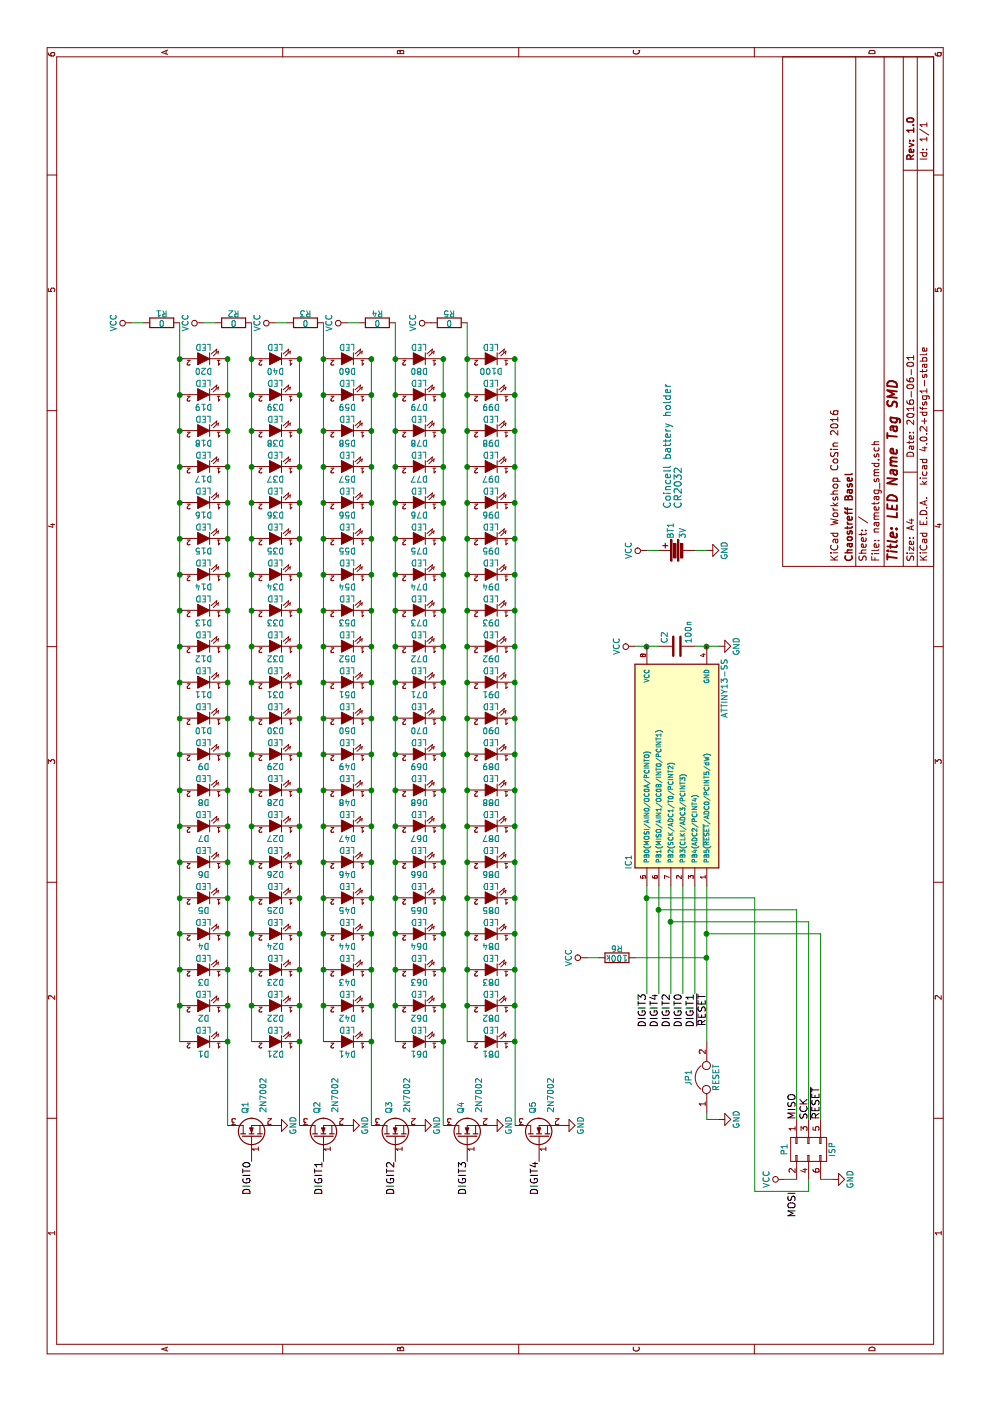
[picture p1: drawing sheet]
EESchema Schematic File Version 2
LIBS:power
LIBS:device
LIBS:transistors
LIBS:conn
LIBS:linear
LIBS:regul
LIBS:74xx
LIBS:cmos4000
LIBS:adc-dac
LIBS:memory
LIBS:xilinx
LIBS:microcontrollers
LIBS:dsp
LIBS:microchip
LIBS:analog_switches
LIBS:motorola
LIBS:texas
LIBS:intel
LIBS:audio
LIBS:interface
LIBS:digital-audio
LIBS:philips
LIBS:display
LIBS:cypress
LIBS:siliconi
LIBS:opto
LIBS:atmel
LIBS:contrib
LIBS:valves
LIBS:nametag_smd-cache
EELAYER 25 0
EELAYER END
$Descr A4 11693 8268
encoding utf-8
Sheet 1 1
Title "LED Name Tag SMD"
Date "2016-06-01"
Rev "1.0"
Comp "Chaostreff Basel"
Comment1 "KiCad Workshop CoSin 2016"
Comment2 ""
Comment3 ""
Comment4 ""
$EndDescr
$Comp
L Q_NMOS_GSD Q1
U 1 1
P 2200 2100
F 0 "Q1" H 2500 2150 50  0000 R CNN
F 1 "2N7002" H 2700 2000 50  0000 R CNN
F 2 "TO_SOT_Packages_SMD:SOT-23_Handsoldering" H 2400 2200 50  0001 C CNN
F 3 "" H 2200 2100 50  0000 C CNN
	1    2200 2100
	1    0    0    -1  
$EndComp
$Comp
L Battery BT1
U 1 1
P 7100 5650
F 0 "BT1" H 7200 5700 50  0000 L CNN
F 1 "3V" H 7200 5600 50  0000 L CNN
F 2 "nametag:CR2032" V 7100 5690 50  0001 C CNN
F 3 "" V 7100 5690 50  0000 C CNN
	1    7100 5650
	1    0    0    -1  
$EndComp
$Comp
L C C2
U 1 1
P 6300 5650
F 0 "C2" H 6325 5750 50  0000 L CNN
F 1 "100n" H 6325 5550 50  0000 L CNN
F 2 "Resistors_SMD:R_1206_HandSoldering" H 6338 5500 50  0001 C CNN
F 3 "" H 6300 5650 50  0000 C CNN
	1    6300 5650
	1    0    0    -1  
$EndComp
$Comp
L VCC #PWR01
U 1 1
P 6300 5300
F 0 "#PWR01" H 6300 5150 50  0001 C CNN
F 1 "VCC" H 6300 5450 50  0000 C CNN
F 2 "" H 6300 5300 50  0000 C CNN
F 3 "" H 6300 5300 50  0000 C CNN
	1    6300 5300
	1    0    0    -1  
$EndComp
$Comp
L GND #PWR02
U 1 1
P 6300 6000
F 0 "#PWR02" H 6300 5750 50  0001 C CNN
F 1 "GND" H 6300 5850 50  0000 C CNN
F 2 "" H 6300 6000 50  0000 C CNN
F 3 "" H 6300 6000 50  0000 C CNN
	1    6300 6000
	1    0    0    -1  
$EndComp
$Comp
L VCC #PWR03
U 1 1
P 7100 5400
F 0 "#PWR03" H 7100 5250 50  0001 C CNN
F 1 "VCC" H 7100 5550 50  0000 C CNN
F 2 "" H 7100 5400 50  0000 C CNN
F 3 "" H 7100 5400 50  0000 C CNN
	1    7100 5400
	1    0    0    -1  
$EndComp
$Comp
L GND #PWR04
U 1 1
P 7100 5900
F 0 "#PWR04" H 7100 5650 50  0001 C CNN
F 1 "GND" H 7100 5750 50  0000 C CNN
F 2 "" H 7100 5900 50  0000 C CNN
F 3 "" H 7100 5900 50  0000 C CNN
	1    7100 5900
	1    0    0    -1  
$EndComp
$Comp
L CONN_02X03 P1
U 1 1
P 2100 6750
F 0 "P1" H 2100 6950 50  0000 C CNN
F 1 "ISP" H 2100 6550 50  0000 C CNN
F 2 "Pin_Headers:Pin_Header_Straight_2x03" H 2100 5550 50  0001 C CNN
F 3 "" H 2100 5550 50  0000 C CNN
	1    2100 6750
	-1   0    0    -1  
$EndComp
Text Label 1750 6650 2    60   ~ 0
MOSI
Text Label 2350 6650 0    60   ~ 0
MISO
Text Label 2350 6750 0    60   ~ 0
SCK
Text Label 2350 6850 0    60   ~ 0
~RESET
Text Label 3400 5900 2    60   ~ 0
~RESET
$Comp
L R R6
U 1 1
P 3700 5150
F 0 "R6" V 3780 5150 50  0000 C CNN
F 1 "100k" V 3700 5150 50  0000 C CNN
F 2 "Resistors_SMD:R_0603_HandSoldering" V 3630 5150 50  0001 C CNN
F 3 "" H 3700 5150 50  0000 C CNN
	1    3700 5150
	1    0    0    -1  
$EndComp
$Comp
L VCC #PWR05
U 1 1
P 3700 4900
F 0 "#PWR05" H 3700 4750 50  0001 C CNN
F 1 "VCC" H 3700 5050 50  0000 C CNN
F 2 "" H 3700 4900 50  0000 C CNN
F 3 "" H 3700 4900 50  0000 C CNN
	1    3700 4900
	1    0    0    -1  
$EndComp
$Comp
L GND #PWR06
U 1 1
P 1850 6950
F 0 "#PWR06" H 1850 6700 50  0001 C CNN
F 1 "GND" H 1850 6800 50  0000 C CNN
F 2 "" H 1850 6950 50  0000 C CNN
F 3 "" H 1850 6950 50  0000 C CNN
	1    1850 6950
	-1   0    0    -1  
$EndComp
Text Label 3400 5700 2    60   ~ 0
DIGIT0
Text Label 3400 5800 2    60   ~ 0
DIGIT1
Text Label 3400 5600 2    60   ~ 0
DIGIT2
Text Label 3400 5400 2    60   ~ 0
DIGIT3
Text Label 3400 5500 2    60   ~ 0
DIGIT4
$Comp
L LED D1
U 1 1
P 3000 1700
F 0 "D1" H 3000 1800 50  0000 C CNN
F 1 "LED" H 3000 1600 50  0000 C CNN
F 2 "LEDs:LED_0805" H 3000 1700 50  0001 C CNN
F 3 "" H 3000 1700 50  0000 C CNN
	1    3000 1700
	0    -1   -1   0   
$EndComp
$Comp
L LED D2
U 1 1
P 3300 1700
F 0 "D2" H 3300 1800 50  0000 C CNN
F 1 "LED" H 3300 1600 50  0000 C CNN
F 2 "LEDs:LED_0805" H 3300 1700 50  0001 C CNN
F 3 "" H 3300 1700 50  0000 C CNN
	1    3300 1700
	0    -1   -1   0   
$EndComp
$Comp
L LED D3
U 1 1
P 3600 1700
F 0 "D3" H 3600 1800 50  0000 C CNN
F 1 "LED" H 3600 1600 50  0000 C CNN
F 2 "LEDs:LED_0805" H 3600 1700 50  0001 C CNN
F 3 "" H 3600 1700 50  0000 C CNN
	1    3600 1700
	0    -1   -1   0   
$EndComp
$Comp
L LED D4
U 1 1
P 3900 1700
F 0 "D4" H 3900 1800 50  0000 C CNN
F 1 "LED" H 3900 1600 50  0000 C CNN
F 2 "LEDs:LED_0805" H 3900 1700 50  0001 C CNN
F 3 "" H 3900 1700 50  0000 C CNN
	1    3900 1700
	0    -1   -1   0   
$EndComp
$Comp
L LED D5
U 1 1
P 4200 1700
F 0 "D5" H 4200 1800 50  0000 C CNN
F 1 "LED" H 4200 1600 50  0000 C CNN
F 2 "LEDs:LED_0805" H 4200 1700 50  0001 C CNN
F 3 "" H 4200 1700 50  0000 C CNN
	1    4200 1700
	0    -1   -1   0   
$EndComp
$Comp
L LED D6
U 1 1
P 4500 1700
F 0 "D6" H 4500 1800 50  0000 C CNN
F 1 "LED" H 4500 1600 50  0000 C CNN
F 2 "LEDs:LED_0805" H 4500 1700 50  0001 C CNN
F 3 "" H 4500 1700 50  0000 C CNN
	1    4500 1700
	0    -1   -1   0   
$EndComp
$Comp
L LED D7
U 1 1
P 4800 1700
F 0 "D7" H 4800 1800 50  0000 C CNN
F 1 "LED" H 4800 1600 50  0000 C CNN
F 2 "LEDs:LED_0805" H 4800 1700 50  0001 C CNN
F 3 "" H 4800 1700 50  0000 C CNN
	1    4800 1700
	0    -1   -1   0   
$EndComp
$Comp
L LED D8
U 1 1
P 5100 1700
F 0 "D8" H 5100 1800 50  0000 C CNN
F 1 "LED" H 5100 1600 50  0000 C CNN
F 2 "LEDs:LED_0805" H 5100 1700 50  0001 C CNN
F 3 "" H 5100 1700 50  0000 C CNN
	1    5100 1700
	0    -1   -1   0   
$EndComp
$Comp
L LED D9
U 1 1
P 5400 1700
F 0 "D9" H 5400 1800 50  0000 C CNN
F 1 "LED" H 5400 1600 50  0000 C CNN
F 2 "LEDs:LED_0805" H 5400 1700 50  0001 C CNN
F 3 "" H 5400 1700 50  0000 C CNN
	1    5400 1700
	0    -1   -1   0   
$EndComp
$Comp
L LED D10
U 1 1
P 5700 1700
F 0 "D10" H 5700 1800 50  0000 C CNN
F 1 "LED" H 5700 1600 50  0000 C CNN
F 2 "LEDs:LED_0805" H 5700 1700 50  0001 C CNN
F 3 "" H 5700 1700 50  0000 C CNN
	1    5700 1700
	0    -1   -1   0   
$EndComp
$Comp
L LED D11
U 1 1
P 6000 1700
F 0 "D11" H 6000 1800 50  0000 C CNN
F 1 "LED" H 6000 1600 50  0000 C CNN
F 2 "LEDs:LED_0805" H 6000 1700 50  0001 C CNN
F 3 "" H 6000 1700 50  0000 C CNN
	1    6000 1700
	0    -1   -1   0   
$EndComp
$Comp
L LED D12
U 1 1
P 6300 1700
F 0 "D12" H 6300 1800 50  0000 C CNN
F 1 "LED" H 6300 1600 50  0000 C CNN
F 2 "LEDs:LED_0805" H 6300 1700 50  0001 C CNN
F 3 "" H 6300 1700 50  0000 C CNN
	1    6300 1700
	0    -1   -1   0   
$EndComp
$Comp
L LED D13
U 1 1
P 6600 1700
F 0 "D13" H 6600 1800 50  0000 C CNN
F 1 "LED" H 6600 1600 50  0000 C CNN
F 2 "LEDs:LED_0805" H 6600 1700 50  0001 C CNN
F 3 "" H 6600 1700 50  0000 C CNN
	1    6600 1700
	0    -1   -1   0   
$EndComp
$Comp
L LED D14
U 1 1
P 6900 1700
F 0 "D14" H 6900 1800 50  0000 C CNN
F 1 "LED" H 6900 1600 50  0000 C CNN
F 2 "LEDs:LED_0805" H 6900 1700 50  0001 C CNN
F 3 "" H 6900 1700 50  0000 C CNN
	1    6900 1700
	0    -1   -1   0   
$EndComp
$Comp
L LED D15
U 1 1
P 7200 1700
F 0 "D15" H 7200 1800 50  0000 C CNN
F 1 "LED" H 7200 1600 50  0000 C CNN
F 2 "LEDs:LED_0805" H 7200 1700 50  0001 C CNN
F 3 "" H 7200 1700 50  0000 C CNN
	1    7200 1700
	0    -1   -1   0   
$EndComp
$Comp
L LED D16
U 1 1
P 7500 1700
F 0 "D16" H 7500 1800 50  0000 C CNN
F 1 "LED" H 7500 1600 50  0000 C CNN
F 2 "LEDs:LED_0805" H 7500 1700 50  0001 C CNN
F 3 "" H 7500 1700 50  0000 C CNN
	1    7500 1700
	0    -1   -1   0   
$EndComp
$Comp
L LED D17
U 1 1
P 7800 1700
F 0 "D17" H 7800 1800 50  0000 C CNN
F 1 "LED" H 7800 1600 50  0000 C CNN
F 2 "LEDs:LED_0805" H 7800 1700 50  0001 C CNN
F 3 "" H 7800 1700 50  0000 C CNN
	1    7800 1700
	0    -1   -1   0   
$EndComp
$Comp
L LED D18
U 1 1
P 8100 1700
F 0 "D18" H 8100 1800 50  0000 C CNN
F 1 "LED" H 8100 1600 50  0000 C CNN
F 2 "LEDs:LED_0805" H 8100 1700 50  0001 C CNN
F 3 "" H 8100 1700 50  0000 C CNN
	1    8100 1700
	0    -1   -1   0   
$EndComp
$Comp
L LED D19
U 1 1
P 8400 1700
F 0 "D19" H 8400 1800 50  0000 C CNN
F 1 "LED" H 8400 1600 50  0000 C CNN
F 2 "LEDs:LED_0805" H 8400 1700 50  0001 C CNN
F 3 "" H 8400 1700 50  0000 C CNN
	1    8400 1700
	0    -1   -1   0   
$EndComp
$Comp
L LED D20
U 1 1
P 8700 1700
F 0 "D20" H 8700 1800 50  0000 C CNN
F 1 "LED" H 8700 1600 50  0000 C CNN
F 2 "LEDs:LED_0805" H 8700 1700 50  0001 C CNN
F 3 "" H 8700 1700 50  0000 C CNN
	1    8700 1700
	0    -1   -1   0   
$EndComp
$Comp
L Q_NMOS_GSD Q2
U 1 1
P 2200 2700
F 0 "Q2" H 2500 2750 50  0000 R CNN
F 1 "2N7002" H 2700 2600 50  0000 R CNN
F 2 "TO_SOT_Packages_SMD:SOT-23_Handsoldering" H 2400 2800 50  0001 C CNN
F 3 "" H 2200 2700 50  0000 C CNN
	1    2200 2700
	1    0    0    -1  
$EndComp
$Comp
L Q_NMOS_GSD Q3
U 1 1
P 2200 3300
F 0 "Q3" H 2500 3350 50  0000 R CNN
F 1 "2N7002" H 2700 3200 50  0000 R CNN
F 2 "TO_SOT_Packages_SMD:SOT-23_Handsoldering" H 2400 3400 50  0001 C CNN
F 3 "" H 2200 3300 50  0000 C CNN
	1    2200 3300
	1    0    0    -1  
$EndComp
$Comp
L Q_NMOS_GSD Q4
U 1 1
P 2200 3900
F 0 "Q4" H 2500 3950 50  0000 R CNN
F 1 "2N7002" H 2700 3800 50  0000 R CNN
F 2 "TO_SOT_Packages_SMD:SOT-23_Handsoldering" H 2400 4000 50  0001 C CNN
F 3 "" H 2200 3900 50  0000 C CNN
	1    2200 3900
	1    0    0    -1  
$EndComp
$Comp
L Q_NMOS_GSD Q5
U 1 1
P 2200 4500
F 0 "Q5" H 2500 4550 50  0000 R CNN
F 1 "2N7002" H 2700 4400 50  0000 R CNN
F 2 "TO_SOT_Packages_SMD:SOT-23_Handsoldering" H 2400 4600 50  0001 C CNN
F 3 "" H 2200 4500 50  0000 C CNN
	1    2200 4500
	1    0    0    -1  
$EndComp
$Comp
L R R1
U 1 1
P 9000 1350
F 0 "R1" V 9080 1350 50  0000 C CNN
F 1 "0" V 9000 1350 50  0000 C CNN
F 2 "Resistors_SMD:R_0603_HandSoldering" V 8930 1350 50  0001 C CNN
F 3 "" H 9000 1350 50  0000 C CNN
	1    9000 1350
	1    0    0    -1  
$EndComp
$Comp
L VCC #PWR07
U 1 1
P 9000 1100
F 0 "#PWR07" H 9000 950 50  0001 C CNN
F 1 "VCC" H 9000 1250 50  0000 C CNN
F 2 "" H 9000 1100 50  0000 C CNN
F 3 "" H 9000 1100 50  0000 C CNN
	1    9000 1100
	1    0    0    -1  
$EndComp
$Comp
L LED D21
U 1 1
P 3000 2300
F 0 "D21" H 3000 2400 50  0000 C CNN
F 1 "LED" H 3000 2200 50  0000 C CNN
F 2 "LEDs:LED_0805" H 3000 2300 50  0001 C CNN
F 3 "" H 3000 2300 50  0000 C CNN
	1    3000 2300
	0    -1   -1   0   
$EndComp
$Comp
L LED D22
U 1 1
P 3300 2300
F 0 "D22" H 3300 2400 50  0000 C CNN
F 1 "LED" H 3300 2200 50  0000 C CNN
F 2 "LEDs:LED_0805" H 3300 2300 50  0001 C CNN
F 3 "" H 3300 2300 50  0000 C CNN
	1    3300 2300
	0    -1   -1   0   
$EndComp
$Comp
L LED D23
U 1 1
P 3600 2300
F 0 "D23" H 3600 2400 50  0000 C CNN
F 1 "LED" H 3600 2200 50  0000 C CNN
F 2 "LEDs:LED_0805" H 3600 2300 50  0001 C CNN
F 3 "" H 3600 2300 50  0000 C CNN
	1    3600 2300
	0    -1   -1   0   
$EndComp
$Comp
L LED D24
U 1 1
P 3900 2300
F 0 "D24" H 3900 2400 50  0000 C CNN
F 1 "LED" H 3900 2200 50  0000 C CNN
F 2 "LEDs:LED_0805" H 3900 2300 50  0001 C CNN
F 3 "" H 3900 2300 50  0000 C CNN
	1    3900 2300
	0    -1   -1   0   
$EndComp
$Comp
L LED D25
U 1 1
P 4200 2300
F 0 "D25" H 4200 2400 50  0000 C CNN
F 1 "LED" H 4200 2200 50  0000 C CNN
F 2 "LEDs:LED_0805" H 4200 2300 50  0001 C CNN
F 3 "" H 4200 2300 50  0000 C CNN
	1    4200 2300
	0    -1   -1   0   
$EndComp
$Comp
L LED D26
U 1 1
P 4500 2300
F 0 "D26" H 4500 2400 50  0000 C CNN
F 1 "LED" H 4500 2200 50  0000 C CNN
F 2 "LEDs:LED_0805" H 4500 2300 50  0001 C CNN
F 3 "" H 4500 2300 50  0000 C CNN
	1    4500 2300
	0    -1   -1   0   
$EndComp
$Comp
L LED D27
U 1 1
P 4800 2300
F 0 "D27" H 4800 2400 50  0000 C CNN
F 1 "LED" H 4800 2200 50  0000 C CNN
F 2 "LEDs:LED_0805" H 4800 2300 50  0001 C CNN
F 3 "" H 4800 2300 50  0000 C CNN
	1    4800 2300
	0    -1   -1   0   
$EndComp
$Comp
L LED D28
U 1 1
P 5100 2300
F 0 "D28" H 5100 2400 50  0000 C CNN
F 1 "LED" H 5100 2200 50  0000 C CNN
F 2 "LEDs:LED_0805" H 5100 2300 50  0001 C CNN
F 3 "" H 5100 2300 50  0000 C CNN
	1    5100 2300
	0    -1   -1   0   
$EndComp
$Comp
L LED D29
U 1 1
P 5400 2300
F 0 "D29" H 5400 2400 50  0000 C CNN
F 1 "LED" H 5400 2200 50  0000 C CNN
F 2 "LEDs:LED_0805" H 5400 2300 50  0001 C CNN
F 3 "" H 5400 2300 50  0000 C CNN
	1    5400 2300
	0    -1   -1   0   
$EndComp
$Comp
L LED D30
U 1 1
P 5700 2300
F 0 "D30" H 5700 2400 50  0000 C CNN
F 1 "LED" H 5700 2200 50  0000 C CNN
F 2 "LEDs:LED_0805" H 5700 2300 50  0001 C CNN
F 3 "" H 5700 2300 50  0000 C CNN
	1    5700 2300
	0    -1   -1   0   
$EndComp
$Comp
L LED D31
U 1 1
P 6000 2300
F 0 "D31" H 6000 2400 50  0000 C CNN
F 1 "LED" H 6000 2200 50  0000 C CNN
F 2 "LEDs:LED_0805" H 6000 2300 50  0001 C CNN
F 3 "" H 6000 2300 50  0000 C CNN
	1    6000 2300
	0    -1   -1   0   
$EndComp
$Comp
L LED D32
U 1 1
P 6300 2300
F 0 "D32" H 6300 2400 50  0000 C CNN
F 1 "LED" H 6300 2200 50  0000 C CNN
F 2 "LEDs:LED_0805" H 6300 2300 50  0001 C CNN
F 3 "" H 6300 2300 50  0000 C CNN
	1    6300 2300
	0    -1   -1   0   
$EndComp
$Comp
L LED D33
U 1 1
P 6600 2300
F 0 "D33" H 6600 2400 50  0000 C CNN
F 1 "LED" H 6600 2200 50  0000 C CNN
F 2 "LEDs:LED_0805" H 6600 2300 50  0001 C CNN
F 3 "" H 6600 2300 50  0000 C CNN
	1    6600 2300
	0    -1   -1   0   
$EndComp
$Comp
L LED D34
U 1 1
P 6900 2300
F 0 "D34" H 6900 2400 50  0000 C CNN
F 1 "LED" H 6900 2200 50  0000 C CNN
F 2 "LEDs:LED_0805" H 6900 2300 50  0001 C CNN
F 3 "" H 6900 2300 50  0000 C CNN
	1    6900 2300
	0    -1   -1   0   
$EndComp
$Comp
L LED D35
U 1 1
P 7200 2300
F 0 "D35" H 7200 2400 50  0000 C CNN
F 1 "LED" H 7200 2200 50  0000 C CNN
F 2 "LEDs:LED_0805" H 7200 2300 50  0001 C CNN
F 3 "" H 7200 2300 50  0000 C CNN
	1    7200 2300
	0    -1   -1   0   
$EndComp
$Comp
L LED D36
U 1 1
P 7500 2300
F 0 "D36" H 7500 2400 50  0000 C CNN
F 1 "LED" H 7500 2200 50  0000 C CNN
F 2 "LEDs:LED_0805" H 7500 2300 50  0001 C CNN
F 3 "" H 7500 2300 50  0000 C CNN
	1    7500 2300
	0    -1   -1   0   
$EndComp
$Comp
L LED D37
U 1 1
P 7800 2300
F 0 "D37" H 7800 2400 50  0000 C CNN
F 1 "LED" H 7800 2200 50  0000 C CNN
F 2 "LEDs:LED_0805" H 7800 2300 50  0001 C CNN
F 3 "" H 7800 2300 50  0000 C CNN
	1    7800 2300
	0    -1   -1   0   
$EndComp
$Comp
L LED D38
U 1 1
P 8100 2300
F 0 "D38" H 8100 2400 50  0000 C CNN
F 1 "LED" H 8100 2200 50  0000 C CNN
F 2 "LEDs:LED_0805" H 8100 2300 50  0001 C CNN
F 3 "" H 8100 2300 50  0000 C CNN
	1    8100 2300
	0    -1   -1   0   
$EndComp
$Comp
L LED D39
U 1 1
P 8400 2300
F 0 "D39" H 8400 2400 50  0000 C CNN
F 1 "LED" H 8400 2200 50  0000 C CNN
F 2 "LEDs:LED_0805" H 8400 2300 50  0001 C CNN
F 3 "" H 8400 2300 50  0000 C CNN
	1    8400 2300
	0    -1   -1   0   
$EndComp
$Comp
L LED D40
U 1 1
P 8700 2300
F 0 "D40" H 8700 2400 50  0000 C CNN
F 1 "LED" H 8700 2200 50  0000 C CNN
F 2 "LEDs:LED_0805" H 8700 2300 50  0001 C CNN
F 3 "" H 8700 2300 50  0000 C CNN
	1    8700 2300
	0    -1   -1   0   
$EndComp
$Comp
L R R2
U 1 1
P 9000 1950
F 0 "R2" V 9080 1950 50  0000 C CNN
F 1 "0" V 9000 1950 50  0000 C CNN
F 2 "Resistors_SMD:R_0603_HandSoldering" V 8930 1950 50  0001 C CNN
F 3 "" H 9000 1950 50  0000 C CNN
	1    9000 1950
	1    0    0    -1  
$EndComp
$Comp
L VCC #PWR08
U 1 1
P 9000 1700
F 0 "#PWR08" H 9000 1550 50  0001 C CNN
F 1 "VCC" H 9000 1850 50  0000 C CNN
F 2 "" H 9000 1700 50  0000 C CNN
F 3 "" H 9000 1700 50  0000 C CNN
	1    9000 1700
	1    0    0    -1  
$EndComp
$Comp
L LED D41
U 1 1
P 3000 2900
F 0 "D41" H 3000 3000 50  0000 C CNN
F 1 "LED" H 3000 2800 50  0000 C CNN
F 2 "LEDs:LED_0805" H 3000 2900 50  0001 C CNN
F 3 "" H 3000 2900 50  0000 C CNN
	1    3000 2900
	0    -1   -1   0   
$EndComp
$Comp
L LED D42
U 1 1
P 3300 2900
F 0 "D42" H 3300 3000 50  0000 C CNN
F 1 "LED" H 3300 2800 50  0000 C CNN
F 2 "LEDs:LED_0805" H 3300 2900 50  0001 C CNN
F 3 "" H 3300 2900 50  0000 C CNN
	1    3300 2900
	0    -1   -1   0   
$EndComp
$Comp
L LED D43
U 1 1
P 3600 2900
F 0 "D43" H 3600 3000 50  0000 C CNN
F 1 "LED" H 3600 2800 50  0000 C CNN
F 2 "LEDs:LED_0805" H 3600 2900 50  0001 C CNN
F 3 "" H 3600 2900 50  0000 C CNN
	1    3600 2900
	0    -1   -1   0   
$EndComp
$Comp
L LED D44
U 1 1
P 3900 2900
F 0 "D44" H 3900 3000 50  0000 C CNN
F 1 "LED" H 3900 2800 50  0000 C CNN
F 2 "LEDs:LED_0805" H 3900 2900 50  0001 C CNN
F 3 "" H 3900 2900 50  0000 C CNN
	1    3900 2900
	0    -1   -1   0   
$EndComp
$Comp
L LED D45
U 1 1
P 4200 2900
F 0 "D45" H 4200 3000 50  0000 C CNN
F 1 "LED" H 4200 2800 50  0000 C CNN
F 2 "LEDs:LED_0805" H 4200 2900 50  0001 C CNN
F 3 "" H 4200 2900 50  0000 C CNN
	1    4200 2900
	0    -1   -1   0   
$EndComp
$Comp
L LED D46
U 1 1
P 4500 2900
F 0 "D46" H 4500 3000 50  0000 C CNN
F 1 "LED" H 4500 2800 50  0000 C CNN
F 2 "LEDs:LED_0805" H 4500 2900 50  0001 C CNN
F 3 "" H 4500 2900 50  0000 C CNN
	1    4500 2900
	0    -1   -1   0   
$EndComp
$Comp
L LED D47
U 1 1
P 4800 2900
F 0 "D47" H 4800 3000 50  0000 C CNN
F 1 "LED" H 4800 2800 50  0000 C CNN
F 2 "LEDs:LED_0805" H 4800 2900 50  0001 C CNN
F 3 "" H 4800 2900 50  0000 C CNN
	1    4800 2900
	0    -1   -1   0   
$EndComp
$Comp
L LED D48
U 1 1
P 5100 2900
F 0 "D48" H 5100 3000 50  0000 C CNN
F 1 "LED" H 5100 2800 50  0000 C CNN
F 2 "LEDs:LED_0805" H 5100 2900 50  0001 C CNN
F 3 "" H 5100 2900 50  0000 C CNN
	1    5100 2900
	0    -1   -1   0   
$EndComp
$Comp
L LED D49
U 1 1
P 5400 2900
F 0 "D49" H 5400 3000 50  0000 C CNN
F 1 "LED" H 5400 2800 50  0000 C CNN
F 2 "LEDs:LED_0805" H 5400 2900 50  0001 C CNN
F 3 "" H 5400 2900 50  0000 C CNN
	1    5400 2900
	0    -1   -1   0   
$EndComp
$Comp
L LED D50
U 1 1
P 5700 2900
F 0 "D50" H 5700 3000 50  0000 C CNN
F 1 "LED" H 5700 2800 50  0000 C CNN
F 2 "LEDs:LED_0805" H 5700 2900 50  0001 C CNN
F 3 "" H 5700 2900 50  0000 C CNN
	1    5700 2900
	0    -1   -1   0   
$EndComp
$Comp
L LED D51
U 1 1
P 6000 2900
F 0 "D51" H 6000 3000 50  0000 C CNN
F 1 "LED" H 6000 2800 50  0000 C CNN
F 2 "LEDs:LED_0805" H 6000 2900 50  0001 C CNN
F 3 "" H 6000 2900 50  0000 C CNN
	1    6000 2900
	0    -1   -1   0   
$EndComp
$Comp
L LED D52
U 1 1
P 6300 2900
F 0 "D52" H 6300 3000 50  0000 C CNN
F 1 "LED" H 6300 2800 50  0000 C CNN
F 2 "LEDs:LED_0805" H 6300 2900 50  0001 C CNN
F 3 "" H 6300 2900 50  0000 C CNN
	1    6300 2900
	0    -1   -1   0   
$EndComp
$Comp
L LED D53
U 1 1
P 6600 2900
F 0 "D53" H 6600 3000 50  0000 C CNN
F 1 "LED" H 6600 2800 50  0000 C CNN
F 2 "LEDs:LED_0805" H 6600 2900 50  0001 C CNN
F 3 "" H 6600 2900 50  0000 C CNN
	1    6600 2900
	0    -1   -1   0   
$EndComp
$Comp
L LED D54
U 1 1
P 6900 2900
F 0 "D54" H 6900 3000 50  0000 C CNN
F 1 "LED" H 6900 2800 50  0000 C CNN
F 2 "LEDs:LED_0805" H 6900 2900 50  0001 C CNN
F 3 "" H 6900 2900 50  0000 C CNN
	1    6900 2900
	0    -1   -1   0   
$EndComp
$Comp
L LED D55
U 1 1
P 7200 2900
F 0 "D55" H 7200 3000 50  0000 C CNN
F 1 "LED" H 7200 2800 50  0000 C CNN
F 2 "LEDs:LED_0805" H 7200 2900 50  0001 C CNN
F 3 "" H 7200 2900 50  0000 C CNN
	1    7200 2900
	0    -1   -1   0   
$EndComp
$Comp
L LED D56
U 1 1
P 7500 2900
F 0 "D56" H 7500 3000 50  0000 C CNN
F 1 "LED" H 7500 2800 50  0000 C CNN
F 2 "LEDs:LED_0805" H 7500 2900 50  0001 C CNN
F 3 "" H 7500 2900 50  0000 C CNN
	1    7500 2900
	0    -1   -1   0   
$EndComp
$Comp
L LED D57
U 1 1
P 7800 2900
F 0 "D57" H 7800 3000 50  0000 C CNN
F 1 "LED" H 7800 2800 50  0000 C CNN
F 2 "LEDs:LED_0805" H 7800 2900 50  0001 C CNN
F 3 "" H 7800 2900 50  0000 C CNN
	1    7800 2900
	0    -1   -1   0   
$EndComp
$Comp
L LED D58
U 1 1
P 8100 2900
F 0 "D58" H 8100 3000 50  0000 C CNN
F 1 "LED" H 8100 2800 50  0000 C CNN
F 2 "LEDs:LED_0805" H 8100 2900 50  0001 C CNN
F 3 "" H 8100 2900 50  0000 C CNN
	1    8100 2900
	0    -1   -1   0   
$EndComp
$Comp
L LED D59
U 1 1
P 8400 2900
F 0 "D59" H 8400 3000 50  0000 C CNN
F 1 "LED" H 8400 2800 50  0000 C CNN
F 2 "LEDs:LED_0805" H 8400 2900 50  0001 C CNN
F 3 "" H 8400 2900 50  0000 C CNN
	1    8400 2900
	0    -1   -1   0   
$EndComp
$Comp
L LED D60
U 1 1
P 8700 2900
F 0 "D60" H 8700 3000 50  0000 C CNN
F 1 "LED" H 8700 2800 50  0000 C CNN
F 2 "LEDs:LED_0805" H 8700 2900 50  0001 C CNN
F 3 "" H 8700 2900 50  0000 C CNN
	1    8700 2900
	0    -1   -1   0   
$EndComp
$Comp
L R R3
U 1 1
P 9000 2550
F 0 "R3" V 9080 2550 50  0000 C CNN
F 1 "0" V 9000 2550 50  0000 C CNN
F 2 "Resistors_SMD:R_0603_HandSoldering" V 8930 2550 50  0001 C CNN
F 3 "" H 9000 2550 50  0000 C CNN
	1    9000 2550
	1    0    0    -1  
$EndComp
$Comp
L VCC #PWR09
U 1 1
P 9000 2300
F 0 "#PWR09" H 9000 2150 50  0001 C CNN
F 1 "VCC" H 9000 2450 50  0000 C CNN
F 2 "" H 9000 2300 50  0000 C CNN
F 3 "" H 9000 2300 50  0000 C CNN
	1    9000 2300
	1    0    0    -1  
$EndComp
$Comp
L LED D61
U 1 1
P 3000 3500
F 0 "D61" H 3000 3600 50  0000 C CNN
F 1 "LED" H 3000 3400 50  0000 C CNN
F 2 "LEDs:LED_0805" H 3000 3500 50  0001 C CNN
F 3 "" H 3000 3500 50  0000 C CNN
	1    3000 3500
	0    -1   -1   0   
$EndComp
$Comp
L LED D62
U 1 1
P 3300 3500
F 0 "D62" H 3300 3600 50  0000 C CNN
F 1 "LED" H 3300 3400 50  0000 C CNN
F 2 "LEDs:LED_0805" H 3300 3500 50  0001 C CNN
F 3 "" H 3300 3500 50  0000 C CNN
	1    3300 3500
	0    -1   -1   0   
$EndComp
$Comp
L LED D63
U 1 1
P 3600 3500
F 0 "D63" H 3600 3600 50  0000 C CNN
F 1 "LED" H 3600 3400 50  0000 C CNN
F 2 "LEDs:LED_0805" H 3600 3500 50  0001 C CNN
F 3 "" H 3600 3500 50  0000 C CNN
	1    3600 3500
	0    -1   -1   0   
$EndComp
$Comp
L LED D64
U 1 1
P 3900 3500
F 0 "D64" H 3900 3600 50  0000 C CNN
F 1 "LED" H 3900 3400 50  0000 C CNN
F 2 "LEDs:LED_0805" H 3900 3500 50  0001 C CNN
F 3 "" H 3900 3500 50  0000 C CNN
	1    3900 3500
	0    -1   -1   0   
$EndComp
$Comp
L LED D65
U 1 1
P 4200 3500
F 0 "D65" H 4200 3600 50  0000 C CNN
F 1 "LED" H 4200 3400 50  0000 C CNN
F 2 "LEDs:LED_0805" H 4200 3500 50  0001 C CNN
F 3 "" H 4200 3500 50  0000 C CNN
	1    4200 3500
	0    -1   -1   0   
$EndComp
$Comp
L LED D66
U 1 1
P 4500 3500
F 0 "D66" H 4500 3600 50  0000 C CNN
F 1 "LED" H 4500 3400 50  0000 C CNN
F 2 "LEDs:LED_0805" H 4500 3500 50  0001 C CNN
F 3 "" H 4500 3500 50  0000 C CNN
	1    4500 3500
	0    -1   -1   0   
$EndComp
$Comp
L LED D67
U 1 1
P 4800 3500
F 0 "D67" H 4800 3600 50  0000 C CNN
F 1 "LED" H 4800 3400 50  0000 C CNN
F 2 "LEDs:LED_0805" H 4800 3500 50  0001 C CNN
F 3 "" H 4800 3500 50  0000 C CNN
	1    4800 3500
	0    -1   -1   0   
$EndComp
$Comp
L LED D68
U 1 1
P 5100 3500
F 0 "D68" H 5100 3600 50  0000 C CNN
F 1 "LED" H 5100 3400 50  0000 C CNN
F 2 "LEDs:LED_0805" H 5100 3500 50  0001 C CNN
F 3 "" H 5100 3500 50  0000 C CNN
	1    5100 3500
	0    -1   -1   0   
$EndComp
$Comp
L LED D69
U 1 1
P 5400 3500
F 0 "D69" H 5400 3600 50  0000 C CNN
F 1 "LED" H 5400 3400 50  0000 C CNN
F 2 "LEDs:LED_0805" H 5400 3500 50  0001 C CNN
F 3 "" H 5400 3500 50  0000 C CNN
	1    5400 3500
	0    -1   -1   0   
$EndComp
$Comp
L LED D70
U 1 1
P 5700 3500
F 0 "D70" H 5700 3600 50  0000 C CNN
F 1 "LED" H 5700 3400 50  0000 C CNN
F 2 "LEDs:LED_0805" H 5700 3500 50  0001 C CNN
F 3 "" H 5700 3500 50  0000 C CNN
	1    5700 3500
	0    -1   -1   0   
$EndComp
$Comp
L LED D71
U 1 1
P 6000 3500
F 0 "D71" H 6000 3600 50  0000 C CNN
F 1 "LED" H 6000 3400 50  0000 C CNN
F 2 "LEDs:LED_0805" H 6000 3500 50  0001 C CNN
F 3 "" H 6000 3500 50  0000 C CNN
	1    6000 3500
	0    -1   -1   0   
$EndComp
$Comp
L LED D72
U 1 1
P 6300 3500
F 0 "D72" H 6300 3600 50  0000 C CNN
F 1 "LED" H 6300 3400 50  0000 C CNN
F 2 "LEDs:LED_0805" H 6300 3500 50  0001 C CNN
F 3 "" H 6300 3500 50  0000 C CNN
	1    6300 3500
	0    -1   -1   0   
$EndComp
$Comp
L LED D73
U 1 1
P 6600 3500
F 0 "D73" H 6600 3600 50  0000 C CNN
F 1 "LED" H 6600 3400 50  0000 C CNN
F 2 "LEDs:LED_0805" H 6600 3500 50  0001 C CNN
F 3 "" H 6600 3500 50  0000 C CNN
	1    6600 3500
	0    -1   -1   0   
$EndComp
$Comp
L LED D74
U 1 1
P 6900 3500
F 0 "D74" H 6900 3600 50  0000 C CNN
F 1 "LED" H 6900 3400 50  0000 C CNN
F 2 "LEDs:LED_0805" H 6900 3500 50  0001 C CNN
F 3 "" H 6900 3500 50  0000 C CNN
	1    6900 3500
	0    -1   -1   0   
$EndComp
$Comp
L LED D75
U 1 1
P 7200 3500
F 0 "D75" H 7200 3600 50  0000 C CNN
F 1 "LED" H 7200 3400 50  0000 C CNN
F 2 "LEDs:LED_0805" H 7200 3500 50  0001 C CNN
F 3 "" H 7200 3500 50  0000 C CNN
	1    7200 3500
	0    -1   -1   0   
$EndComp
$Comp
L LED D76
U 1 1
P 7500 3500
F 0 "D76" H 7500 3600 50  0000 C CNN
F 1 "LED" H 7500 3400 50  0000 C CNN
F 2 "LEDs:LED_0805" H 7500 3500 50  0001 C CNN
F 3 "" H 7500 3500 50  0000 C CNN
	1    7500 3500
	0    -1   -1   0   
$EndComp
$Comp
L LED D77
U 1 1
P 7800 3500
F 0 "D77" H 7800 3600 50  0000 C CNN
F 1 "LED" H 7800 3400 50  0000 C CNN
F 2 "LEDs:LED_0805" H 7800 3500 50  0001 C CNN
F 3 "" H 7800 3500 50  0000 C CNN
	1    7800 3500
	0    -1   -1   0   
$EndComp
$Comp
L LED D78
U 1 1
P 8100 3500
F 0 "D78" H 8100 3600 50  0000 C CNN
F 1 "LED" H 8100 3400 50  0000 C CNN
F 2 "LEDs:LED_0805" H 8100 3500 50  0001 C CNN
F 3 "" H 8100 3500 50  0000 C CNN
	1    8100 3500
	0    -1   -1   0   
$EndComp
$Comp
L LED D79
U 1 1
P 8400 3500
F 0 "D79" H 8400 3600 50  0000 C CNN
F 1 "LED" H 8400 3400 50  0000 C CNN
F 2 "LEDs:LED_0805" H 8400 3500 50  0001 C CNN
F 3 "" H 8400 3500 50  0000 C CNN
	1    8400 3500
	0    -1   -1   0   
$EndComp
$Comp
L LED D80
U 1 1
P 8700 3500
F 0 "D80" H 8700 3600 50  0000 C CNN
F 1 "LED" H 8700 3400 50  0000 C CNN
F 2 "LEDs:LED_0805" H 8700 3500 50  0001 C CNN
F 3 "" H 8700 3500 50  0000 C CNN
	1    8700 3500
	0    -1   -1   0   
$EndComp
$Comp
L R R4
U 1 1
P 9000 3150
F 0 "R4" V 9080 3150 50  0000 C CNN
F 1 "0" V 9000 3150 50  0000 C CNN
F 2 "Resistors_SMD:R_0603_HandSoldering" V 8930 3150 50  0001 C CNN
F 3 "" H 9000 3150 50  0000 C CNN
	1    9000 3150
	1    0    0    -1  
$EndComp
$Comp
L VCC #PWR010
U 1 1
P 9000 2900
F 0 "#PWR010" H 9000 2750 50  0001 C CNN
F 1 "VCC" H 9000 3050 50  0000 C CNN
F 2 "" H 9000 2900 50  0000 C CNN
F 3 "" H 9000 2900 50  0000 C CNN
	1    9000 2900
	1    0    0    -1  
$EndComp
$Comp
L LED D81
U 1 1
P 3000 4100
F 0 "D81" H 3000 4200 50  0000 C CNN
F 1 "LED" H 3000 4000 50  0000 C CNN
F 2 "LEDs:LED_0805" H 3000 4100 50  0001 C CNN
F 3 "" H 3000 4100 50  0000 C CNN
	1    3000 4100
	0    -1   -1   0   
$EndComp
$Comp
L LED D82
U 1 1
P 3300 4100
F 0 "D82" H 3300 4200 50  0000 C CNN
F 1 "LED" H 3300 4000 50  0000 C CNN
F 2 "LEDs:LED_0805" H 3300 4100 50  0001 C CNN
F 3 "" H 3300 4100 50  0000 C CNN
	1    3300 4100
	0    -1   -1   0   
$EndComp
$Comp
L LED D83
U 1 1
P 3600 4100
F 0 "D83" H 3600 4200 50  0000 C CNN
F 1 "LED" H 3600 4000 50  0000 C CNN
F 2 "LEDs:LED_0805" H 3600 4100 50  0001 C CNN
F 3 "" H 3600 4100 50  0000 C CNN
	1    3600 4100
	0    -1   -1   0   
$EndComp
$Comp
L LED D84
U 1 1
P 3900 4100
F 0 "D84" H 3900 4200 50  0000 C CNN
F 1 "LED" H 3900 4000 50  0000 C CNN
F 2 "LEDs:LED_0805" H 3900 4100 50  0001 C CNN
F 3 "" H 3900 4100 50  0000 C CNN
	1    3900 4100
	0    -1   -1   0   
$EndComp
$Comp
L LED D85
U 1 1
P 4200 4100
F 0 "D85" H 4200 4200 50  0000 C CNN
F 1 "LED" H 4200 4000 50  0000 C CNN
F 2 "LEDs:LED_0805" H 4200 4100 50  0001 C CNN
F 3 "" H 4200 4100 50  0000 C CNN
	1    4200 4100
	0    -1   -1   0   
$EndComp
$Comp
L LED D86
U 1 1
P 4500 4100
F 0 "D86" H 4500 4200 50  0000 C CNN
F 1 "LED" H 4500 4000 50  0000 C CNN
F 2 "LEDs:LED_0805" H 4500 4100 50  0001 C CNN
F 3 "" H 4500 4100 50  0000 C CNN
	1    4500 4100
	0    -1   -1   0   
$EndComp
$Comp
L LED D87
U 1 1
P 4800 4100
F 0 "D87" H 4800 4200 50  0000 C CNN
F 1 "LED" H 4800 4000 50  0000 C CNN
F 2 "LEDs:LED_0805" H 4800 4100 50  0001 C CNN
F 3 "" H 4800 4100 50  0000 C CNN
	1    4800 4100
	0    -1   -1   0   
$EndComp
$Comp
L LED D88
U 1 1
P 5100 4100
F 0 "D88" H 5100 4200 50  0000 C CNN
F 1 "LED" H 5100 4000 50  0000 C CNN
F 2 "LEDs:LED_0805" H 5100 4100 50  0001 C CNN
F 3 "" H 5100 4100 50  0000 C CNN
	1    5100 4100
	0    -1   -1   0   
$EndComp
$Comp
L LED D89
U 1 1
P 5400 4100
F 0 "D89" H 5400 4200 50  0000 C CNN
F 1 "LED" H 5400 4000 50  0000 C CNN
F 2 "LEDs:LED_0805" H 5400 4100 50  0001 C CNN
F 3 "" H 5400 4100 50  0000 C CNN
	1    5400 4100
	0    -1   -1   0   
$EndComp
$Comp
L LED D90
U 1 1
P 5700 4100
F 0 "D90" H 5700 4200 50  0000 C CNN
F 1 "LED" H 5700 4000 50  0000 C CNN
F 2 "LEDs:LED_0805" H 5700 4100 50  0001 C CNN
F 3 "" H 5700 4100 50  0000 C CNN
	1    5700 4100
	0    -1   -1   0   
$EndComp
$Comp
L LED D91
U 1 1
P 6000 4100
F 0 "D91" H 6000 4200 50  0000 C CNN
F 1 "LED" H 6000 4000 50  0000 C CNN
F 2 "LEDs:LED_0805" H 6000 4100 50  0001 C CNN
F 3 "" H 6000 4100 50  0000 C CNN
	1    6000 4100
	0    -1   -1   0   
$EndComp
$Comp
L LED D92
U 1 1
P 6300 4100
F 0 "D92" H 6300 4200 50  0000 C CNN
F 1 "LED" H 6300 4000 50  0000 C CNN
F 2 "LEDs:LED_0805" H 6300 4100 50  0001 C CNN
F 3 "" H 6300 4100 50  0000 C CNN
	1    6300 4100
	0    -1   -1   0   
$EndComp
$Comp
L LED D93
U 1 1
P 6600 4100
F 0 "D93" H 6600 4200 50  0000 C CNN
F 1 "LED" H 6600 4000 50  0000 C CNN
F 2 "LEDs:LED_0805" H 6600 4100 50  0001 C CNN
F 3 "" H 6600 4100 50  0000 C CNN
	1    6600 4100
	0    -1   -1   0   
$EndComp
$Comp
L LED D94
U 1 1
P 6900 4100
F 0 "D94" H 6900 4200 50  0000 C CNN
F 1 "LED" H 6900 4000 50  0000 C CNN
F 2 "LEDs:LED_0805" H 6900 4100 50  0001 C CNN
F 3 "" H 6900 4100 50  0000 C CNN
	1    6900 4100
	0    -1   -1   0   
$EndComp
$Comp
L LED D95
U 1 1
P 7200 4100
F 0 "D95" H 7200 4200 50  0000 C CNN
F 1 "LED" H 7200 4000 50  0000 C CNN
F 2 "LEDs:LED_0805" H 7200 4100 50  0001 C CNN
F 3 "" H 7200 4100 50  0000 C CNN
	1    7200 4100
	0    -1   -1   0   
$EndComp
$Comp
L LED D96
U 1 1
P 7500 4100
F 0 "D96" H 7500 4200 50  0000 C CNN
F 1 "LED" H 7500 4000 50  0000 C CNN
F 2 "LEDs:LED_0805" H 7500 4100 50  0001 C CNN
F 3 "" H 7500 4100 50  0000 C CNN
	1    7500 4100
	0    -1   -1   0   
$EndComp
$Comp
L LED D97
U 1 1
P 7800 4100
F 0 "D97" H 7800 4200 50  0000 C CNN
F 1 "LED" H 7800 4000 50  0000 C CNN
F 2 "LEDs:LED_0805" H 7800 4100 50  0001 C CNN
F 3 "" H 7800 4100 50  0000 C CNN
	1    7800 4100
	0    -1   -1   0   
$EndComp
$Comp
L LED D98
U 1 1
P 8100 4100
F 0 "D98" H 8100 4200 50  0000 C CNN
F 1 "LED" H 8100 4000 50  0000 C CNN
F 2 "LEDs:LED_0805" H 8100 4100 50  0001 C CNN
F 3 "" H 8100 4100 50  0000 C CNN
	1    8100 4100
	0    -1   -1   0   
$EndComp
$Comp
L LED D99
U 1 1
P 8400 4100
F 0 "D99" H 8400 4200 50  0000 C CNN
F 1 "LED" H 8400 4000 50  0000 C CNN
F 2 "LEDs:LED_0805" H 8400 4100 50  0001 C CNN
F 3 "" H 8400 4100 50  0000 C CNN
	1    8400 4100
	0    -1   -1   0   
$EndComp
$Comp
L LED D100
U 1 1
P 8700 4100
F 0 "D100" H 8700 4200 50  0000 C CNN
F 1 "LED" H 8700 4000 50  0000 C CNN
F 2 "LEDs:LED_0805" H 8700 4100 50  0001 C CNN
F 3 "" H 8700 4100 50  0000 C CNN
	1    8700 4100
	0    -1   -1   0   
$EndComp
$Comp
L R R5
U 1 1
P 9000 3750
F 0 "R5" V 9080 3750 50  0000 C CNN
F 1 "0" V 9000 3750 50  0000 C CNN
F 2 "Resistors_SMD:R_0603_HandSoldering" V 8930 3750 50  0001 C CNN
F 3 "" H 9000 3750 50  0000 C CNN
	1    9000 3750
	1    0    0    -1  
$EndComp
$Comp
L VCC #PWR011
U 1 1
P 9000 3600
F 0 "#PWR011" H 9000 3450 50  0001 C CNN
F 1 "VCC" H 9000 3750 50  0000 C CNN
F 2 "" H 9000 3600 50  0000 C CNN
F 3 "" H 9000 3600 50  0000 C CNN
	1    9000 3600
	1    0    0    -1  
$EndComp
$Comp
L GND #PWR012
U 1 1
P 2300 4700
F 0 "#PWR012" H 2300 4450 50  0001 C CNN
F 1 "GND" H 2300 4550 50  0000 C CNN
F 2 "" H 2300 4700 50  0000 C CNN
F 3 "" H 2300 4700 50  0000 C CNN
	1    2300 4700
	1    0    0    -1  
$EndComp
$Comp
L GND #PWR013
U 1 1
P 2300 4100
F 0 "#PWR013" H 2300 3850 50  0001 C CNN
F 1 "GND" H 2300 3950 50  0000 C CNN
F 2 "" H 2300 4100 50  0000 C CNN
F 3 "" H 2300 4100 50  0000 C CNN
	1    2300 4100
	1    0    0    -1  
$EndComp
$Comp
L GND #PWR014
U 1 1
P 2300 3500
F 0 "#PWR014" H 2300 3250 50  0001 C CNN
F 1 "GND" H 2300 3350 50  0000 C CNN
F 2 "" H 2300 3500 50  0000 C CNN
F 3 "" H 2300 3500 50  0000 C CNN
	1    2300 3500
	1    0    0    -1  
$EndComp
$Comp
L GND #PWR015
U 1 1
P 2300 2900
F 0 "#PWR015" H 2300 2650 50  0001 C CNN
F 1 "GND" H 2300 2750 50  0000 C CNN
F 2 "" H 2300 2900 50  0000 C CNN
F 3 "" H 2300 2900 50  0000 C CNN
	1    2300 2900
	1    0    0    -1  
$EndComp
$Comp
L GND #PWR016
U 1 1
P 2300 2300
F 0 "#PWR016" H 2300 2050 50  0001 C CNN
F 1 "GND" H 2300 2150 50  0000 C CNN
F 2 "" H 2300 2300 50  0000 C CNN
F 3 "" H 2300 2300 50  0000 C CNN
	1    2300 2300
	1    0    0    -1  
$EndComp
Text Label 2000 2100 2    60   ~ 0
DIGIT0
Text Label 2000 2700 2    60   ~ 0
DIGIT1
Text Label 2000 3300 2    60   ~ 0
DIGIT2
Text Label 2000 3900 2    60   ~ 0
DIGIT3
Text Label 2000 4500 2    60   ~ 0
DIGIT4
$Comp
L JUMPER JP1
U 1 1
P 2700 5900
F 0 "JP1" H 2700 6050 50  0000 C CNN
F 1 "RESET" H 2700 5820 50  0000 C CNN
F 2 "Buttons_Switches_SMD:SW_SPST_EVQP0" H 2700 5900 50  0001 C CNN
F 3 "" H 2700 5900 50  0000 C CNN
	1    2700 5900
	1    0    0    -1  
$EndComp
Wire Wire Line
	7100 5900 7100 5800
Wire Wire Line
	7100 5500 7100 5400
Wire Wire Line
	3700 4900 3700 5000
Wire Wire Line
	1850 6950 1850 6850
Wire Wire Line
	6300 5800 6300 6000
Connection ~ 6300 5900
Wire Wire Line
	3700 5300 3700 5900
Wire Wire Line
	3000 5900 4300 5900
Connection ~ 3700 5900
Wire Wire Line
	3400 5400 4300 5400
Wire Wire Line
	3400 5500 4300 5500
Wire Wire Line
	3400 5600 4300 5600
Wire Wire Line
	3400 5700 4300 5700
Wire Wire Line
	3400 5800 4300 5800
Connection ~ 4000 5600
Connection ~ 4100 5500
Connection ~ 4200 5400
Wire Wire Line
	2300 1900 8700 1900
Connection ~ 3000 1900
Connection ~ 3300 1900
Connection ~ 3600 1900
Connection ~ 3900 1900
Connection ~ 4200 1900
Connection ~ 4500 1900
Connection ~ 4800 1900
Connection ~ 5100 1900
Connection ~ 5400 1900
Connection ~ 5700 1900
Connection ~ 6000 1900
Connection ~ 6300 1900
Connection ~ 6600 1900
Connection ~ 6900 1900
Connection ~ 7200 1900
Connection ~ 7500 1900
Connection ~ 7800 1900
Connection ~ 8100 1900
Connection ~ 8400 1900
Connection ~ 8700 1900
Wire Wire Line
	3000 1500 9000 1500
Wire Wire Line
	9000 1200 9000 1100
Connection ~ 8700 1500
Connection ~ 8400 1500
Connection ~ 8100 1500
Connection ~ 7800 1500
Connection ~ 7500 1500
Connection ~ 7200 1500
Connection ~ 6900 1500
Connection ~ 6600 1500
Connection ~ 6300 1500
Connection ~ 6000 1500
Connection ~ 5700 1500
Connection ~ 5400 1500
Connection ~ 5100 1500
Connection ~ 4800 1500
Connection ~ 4500 1500
Connection ~ 4200 1500
Connection ~ 3900 1500
Connection ~ 3600 1500
Connection ~ 3300 1500
Wire Wire Line
	2300 2500 8700 2500
Connection ~ 3000 2500
Connection ~ 3300 2500
Connection ~ 3600 2500
Connection ~ 3900 2500
Connection ~ 4200 2500
Connection ~ 4500 2500
Connection ~ 4800 2500
Connection ~ 5100 2500
Connection ~ 5400 2500
Connection ~ 5700 2500
Connection ~ 6000 2500
Connection ~ 6300 2500
Connection ~ 6600 2500
Connection ~ 6900 2500
Connection ~ 7200 2500
Connection ~ 7500 2500
Connection ~ 7800 2500
Connection ~ 8100 2500
Connection ~ 8400 2500
Connection ~ 8700 2500
Wire Wire Line
	3000 2100 9000 2100
Wire Wire Line
	9000 1800 9000 1700
Connection ~ 8700 2100
Connection ~ 8400 2100
Connection ~ 8100 2100
Connection ~ 7800 2100
Connection ~ 7500 2100
Connection ~ 7200 2100
Connection ~ 6900 2100
Connection ~ 6600 2100
Connection ~ 6300 2100
Connection ~ 6000 2100
Connection ~ 5700 2100
Connection ~ 5400 2100
Connection ~ 5100 2100
Connection ~ 4800 2100
Connection ~ 4500 2100
Connection ~ 4200 2100
Connection ~ 3900 2100
Connection ~ 3600 2100
Connection ~ 3300 2100
Wire Wire Line
	2300 3100 8700 3100
Connection ~ 3000 3100
Connection ~ 3300 3100
Connection ~ 3600 3100
Connection ~ 3900 3100
Connection ~ 4200 3100
Connection ~ 4500 3100
Connection ~ 4800 3100
Connection ~ 5100 3100
Connection ~ 5400 3100
Connection ~ 5700 3100
Connection ~ 6000 3100
Connection ~ 6300 3100
Connection ~ 6600 3100
Connection ~ 6900 3100
Connection ~ 7200 3100
Connection ~ 7500 3100
Connection ~ 7800 3100
Connection ~ 8100 3100
Connection ~ 8400 3100
Connection ~ 8700 3100
Wire Wire Line
	3000 2700 9000 2700
Wire Wire Line
	9000 2400 9000 2300
Connection ~ 8700 2700
Connection ~ 8400 2700
Connection ~ 8100 2700
Connection ~ 7800 2700
Connection ~ 7500 2700
Connection ~ 7200 2700
Connection ~ 6900 2700
Connection ~ 6600 2700
Connection ~ 6300 2700
Connection ~ 6000 2700
Connection ~ 5700 2700
Connection ~ 5400 2700
Connection ~ 5100 2700
Connection ~ 4800 2700
Connection ~ 4500 2700
Connection ~ 4200 2700
Connection ~ 3900 2700
Connection ~ 3600 2700
Connection ~ 3300 2700
Wire Wire Line
	2300 3700 8700 3700
Connection ~ 3000 3700
Connection ~ 3300 3700
Connection ~ 3600 3700
Connection ~ 3900 3700
Connection ~ 4200 3700
Connection ~ 4500 3700
Connection ~ 4800 3700
Connection ~ 5100 3700
Connection ~ 5400 3700
Connection ~ 5700 3700
Connection ~ 6000 3700
Connection ~ 6300 3700
Connection ~ 6600 3700
Connection ~ 6900 3700
Connection ~ 7200 3700
Connection ~ 7500 3700
Connection ~ 7800 3700
Connection ~ 8100 3700
Connection ~ 8400 3700
Connection ~ 8700 3700
Wire Wire Line
	3000 3300 9000 3300
Wire Wire Line
	9000 3000 9000 2900
Connection ~ 8700 3300
Connection ~ 8400 3300
Connection ~ 8100 3300
Connection ~ 7800 3300
Connection ~ 7500 3300
Connection ~ 7200 3300
Connection ~ 6900 3300
Connection ~ 6600 3300
Connection ~ 6300 3300
Connection ~ 6000 3300
Connection ~ 5700 3300
Connection ~ 5400 3300
Connection ~ 5100 3300
Connection ~ 4800 3300
Connection ~ 4500 3300
Connection ~ 4200 3300
Connection ~ 3900 3300
Connection ~ 3600 3300
Connection ~ 3300 3300
Wire Wire Line
	2300 4300 8700 4300
Connection ~ 3000 4300
Connection ~ 3300 4300
Connection ~ 3600 4300
Connection ~ 3900 4300
Connection ~ 4200 4300
Connection ~ 4500 4300
Connection ~ 4800 4300
Connection ~ 5100 4300
Connection ~ 5400 4300
Connection ~ 5700 4300
Connection ~ 6000 4300
Connection ~ 6300 4300
Connection ~ 6600 4300
Connection ~ 6900 4300
Connection ~ 7200 4300
Connection ~ 7500 4300
Connection ~ 7800 4300
Connection ~ 8100 4300
Connection ~ 8400 4300
Connection ~ 8700 4300
Wire Wire Line
	3000 3900 9000 3900
Connection ~ 8700 3900
Connection ~ 8400 3900
Connection ~ 8100 3900
Connection ~ 7800 3900
Connection ~ 7500 3900
Connection ~ 7200 3900
Connection ~ 6900 3900
Connection ~ 6600 3900
Connection ~ 6300 3900
Connection ~ 6000 3900
Connection ~ 5700 3900
Connection ~ 5400 3900
Connection ~ 5100 3900
Connection ~ 4800 3900
Connection ~ 4500 3900
Connection ~ 4200 3900
Connection ~ 3900 3900
Connection ~ 3600 3900
Connection ~ 3300 3900
Wire Wire Line
	4200 6300 1750 6300
Wire Wire Line
	1750 6300 1750 6750
Wire Wire Line
	4100 6650 2350 6650
Wire Wire Line
	4000 6750 2350 6750
Connection ~ 3900 5900
Wire Wire Line
	4200 5400 4200 6300
Wire Wire Line
	4100 5500 4100 6650
Wire Wire Line
	4000 5600 4000 6750
$Comp
L GND #PWR017
U 1 1
P 2350 6000
F 0 "#PWR017" H 2350 5750 50  0001 C CNN
F 1 "GND" H 2350 5850 50  0000 C CNN
F 2 "" H 2350 6000 50  0000 C CNN
F 3 "" H 2350 6000 50  0000 C CNN
	1    2350 6000
	1    0    0    -1  
$EndComp
Wire Wire Line
	3900 5900 3900 6850
Wire Wire Line
	3900 6850 2350 6850
Wire Wire Line
	2350 6000 2350 5900
Wire Wire Line
	2350 5900 2400 5900
Text Notes 7450 5700 0    60   ~ 0
Coincell battery holder\nCR2032
Wire Wire Line
	6300 5300 6300 5500
Connection ~ 6300 5400
$Comp
L ATTINY13-SS IC1
U 1 1
P 5300 5650
F 0 "IC1" H 4500 6050 50  0000 C CNN
F 1 "ATTINY13-SS" H 5950 5250 50  0000 C CNN
F 2 "SMD_Packages:SOIC-8-N" H 5900 5650 50  0001 C CIN
F 3 "" H 4500 6000 50  0000 C CNN
	1    5300 5650
	1    0    0    -1  
$EndComp
Wire Wire Line
	1750 6750 1850 6750
$Comp
L VCC #PWR?
U 1 1
P 1850 6550
F 0 "#PWR?" H 1850 6400 50  0001 C CNN
F 1 "VCC" H 1850 6700 50  0000 C CNN
F 2 "" H 1850 6550 50  0000 C CNN
F 3 "" H 1850 6550 50  0000 C CNN
	1    1850 6550
	1    0    0    -1  
$EndComp
Wire Wire Line
	1850 6650 1850 6550
$EndSCHEMATC
